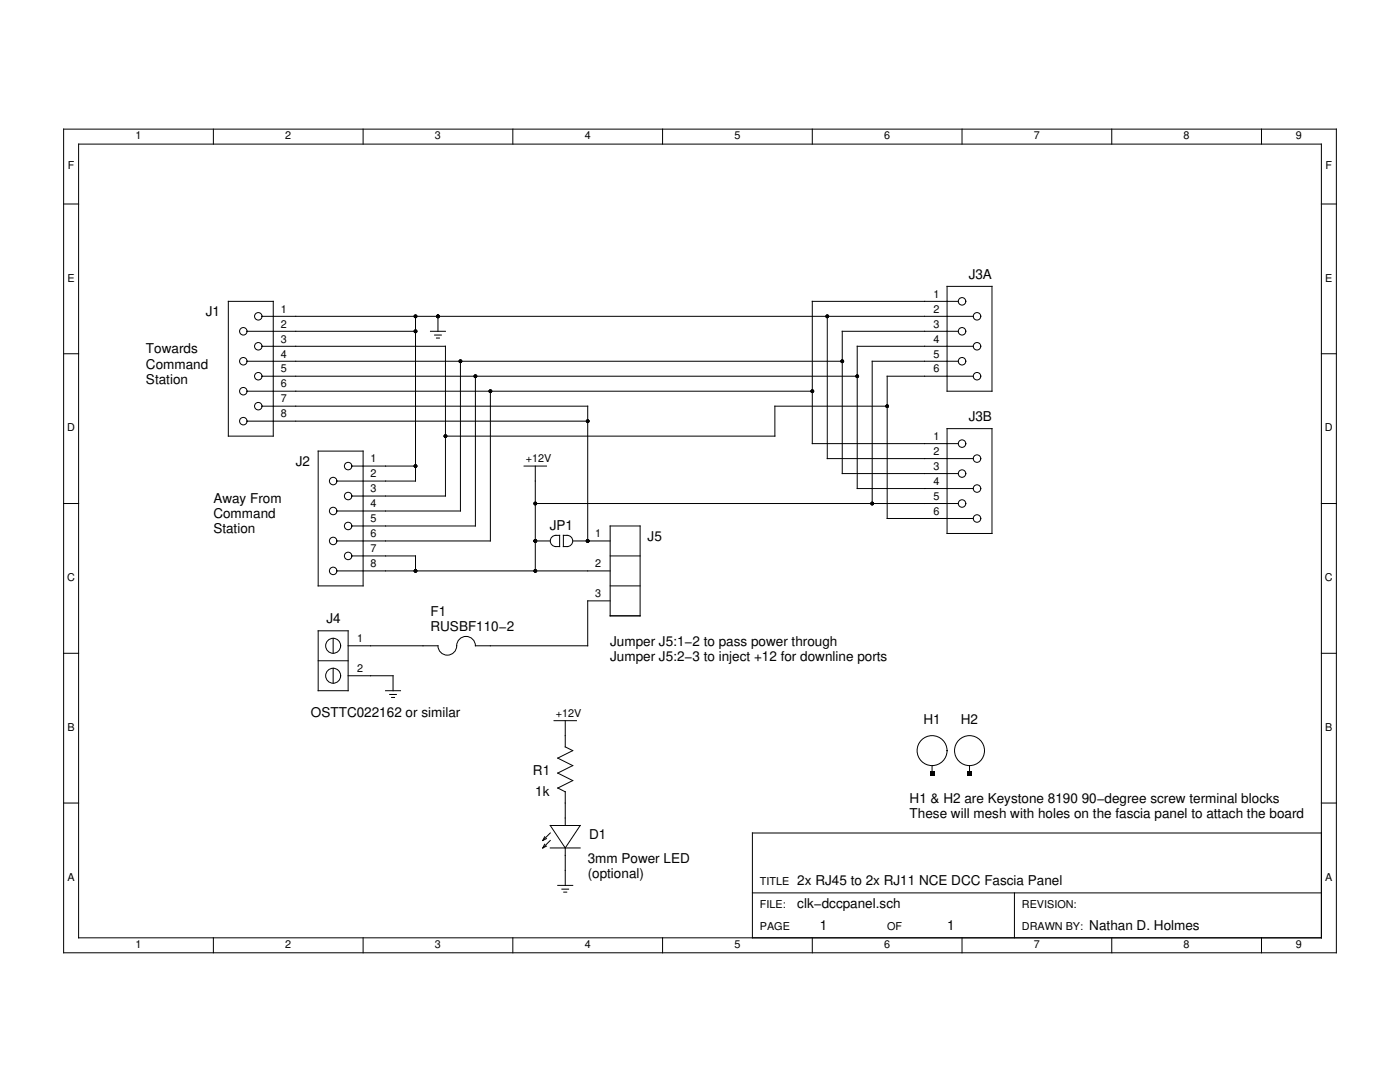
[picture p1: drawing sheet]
<svg xmlns="http://www.w3.org/2000/svg" width="279mm" height="216mm" viewBox="0 0 279 216" stroke-linecap="round" stroke-linejoin="round" font-family="sans-serif">
<g fill="none" stroke="#000" stroke-width=".2">
<path d="M12.7 25.8h254v164.3h-254zM15.7 28.8h248v158.3h-248zM42.6 25.8v3M72.5 25.8v3M102.3 25.8v3M132.2 25.8v3M162.1 25.8v3M192 25.8v3M221.9 25.8v3M251.8 25.8v3M12.7 40.7h3M189 57.1h9v21h-9z"/>
<path d="M263.7 40.7h3M12.7 70.6h3M45.6 60.1h8.9v26.9h-8.9zM49.3 66.1h33.6M49.3 72.1h118.8M49.3 78.1h112.8M52.3 63.1h141.9M52.3 69.1h36.6v29.9h-18.7M52.3 75.1h118.8M82.9 63.1v32.9h-15.7M85.9 66.1h3M86.7 66.9h1.4"/>
<path d="M87.1 67.5h.6M87.4 63.1v3M91.9 72.1v29.9h-24.7M94.9 75.1v29.9h-24.7M97.9 78.1v29.8h-30.7M165.1 63.1v28.4h29.1M191.2 66.1h-23.1v28.4h23.1M191.2 72.1h-17.1v28.4M191.2 60.1h-29.1v28.4h29.1M194.2 75.1h-17.1v28.4h17.1M194.2 69.1h-23.1v28.4h23.1M263.7 70.6h3"/>
<path d="M49.3 84h68M52.3 81h65v26.9M63.5 90h9v26.9h-9zM70.2 93h12.7M104.6 93h4.5M106.8 93v20.9M177.1 81h-22.5v6h-65.7M189 85.5h9v20.9h-9zM12.7 100.5h3M67.2 113.9h54.6M70.2 110.9h12.7v3M106.8 107.9h3"/>
<path d="M106.8 100.5h84.4M110.3 107l.6-.2h.8v2.3a1.3 1.3 0 0 1-1.4-.2 1.3 1.3 0 0 1-.4-1.3zM112.4 106.8a1.3 1.3 0 0 1 1.4 .2 1.3 1.3 0 0 1 .4 1.3 1.39 1.39 0 0 1-1.8 .8zM114.3 107.9h7.5M121.8 119.9h-4.5v9h-22.4a1.87 1.87 0 0 0-1.9-1.9 1.87 1.87 0 0 0-1.9 1.9 1.87 1.87 0 0 1-1.8 1.8 1.87 1.87 0 0 1-1.9-1.8h-17.9M121.8 105h5.9v17.9h-5.9zM121.8 110.9h5.9M121.8 116.9h5.9M263.7 100.5h3M12.7 130.4h3M63.5 125.9h6v11.9h-6zM63.5 131.8h6"/>
<path d="M66.5 127.4v3M66.5 133.3v3M69.5 134.8h8.9v3M76.9 137.8h3M77.8 138.6h1.3M78.1 139.2h.6M263.7 130.4h3M110.6 143.8h4.4M111.3 157.2l1.5 .8M112.8 143.8v5.2l1.5 .8-3 1.5 3 1.5-3 1.5 3 1.5-3 1.4M112.8 158v6.7M186 152.8v1.5"/>
<path d="M193.5 152.8v1.5M12.7 160.2h3M108.7 168.5l-.4 .7M108.7 167l-.4 .7M109.1 168.8l-.8 .4M109.1 167.3l-.8 .4M109.8 164.7h6l-3 4.5zM109.8 169.2h6M109.8 166.2l-1.5 1.5M109.8 167.7l-1.5 1.5M111.3 176.7h3M112.1 177.4h1.4"/>
<path d="M112.5 178h.6M112.8 169.2v7.5M150.2 178.2h113.5M202.5 178.2v8.9M263.7 166.2h-113.5v20.9M263.7 160.2h3M42.6 187.1v3M72.5 187.1v3M102.3 187.1v3M132.2 187.1v3M162.1 187.1v3M192 187.1v3"/>
<path d="M221.9 187.1v3M251.8 187.1v3"/>
<circle cx="48.6" cy="66.1" r=".75"/>
<circle cx="48.6" cy="72.1" r=".75"/>
<circle cx="48.6" cy="78.1" r=".75"/>
<circle cx="51.5" cy="75.1" r=".75"/>
<circle cx="51.5" cy="69.1" r=".75"/>
<circle cx="51.5" cy="63.1" r=".75"/>
<circle cx="192" cy="66.1" r=".75"/>
<circle cx="192" cy="72.1" r=".75"/>
<circle cx="192" cy="60.1" r=".75"/>
<circle cx="195" cy="75.1" r=".75"/>
<circle cx="195" cy="69.1" r=".75"/>
<circle cx="195" cy="63.1" r=".75"/>
<circle cx="48.6" cy="84" r=".75"/>
<circle cx="51.5" cy="81" r=".75"/>
<circle cx="66.5" cy="96" r=".75"/>
<circle cx="69.5" cy="99" r=".75"/>
<circle cx="69.5" cy="93" r=".75"/>
<circle cx="192" cy="94.5" r=".75"/>
<circle cx="192" cy="88.5" r=".75"/>
<circle cx="195" cy="97.5" r=".75"/>
<circle cx="195" cy="91.5" r=".75"/>
<circle cx="66.5" cy="102" r=".75"/>
<circle cx="66.5" cy="107.9" r=".75"/>
<circle cx="66.5" cy="113.9" r=".75"/>
<circle cx="69.5" cy="105" r=".75"/>
<circle cx="69.5" cy="110.9" r=".75"/>
<circle cx="192" cy="100.5" r=".75"/>
<circle cx="195" cy="103.5" r=".75"/>
<circle cx="66.5" cy="134.8" r="1.49"/>
<circle cx="66.5" cy="128.9" r="1.49"/>
<circle cx="186" cy="149.8" r="2.99"/>
<circle cx="193.5" cy="149.8" r="2.99"/>
</g>
<g fill="#000">
<path d="M185.6 153.8h.9v.9h-.9zM193 153.8h.9v.9h-.9z"/>
<circle cx="82.9" cy="66.1" r=".37"/>
<circle cx="82.9" cy="63.1" r=".37"/>
<circle cx="87.4" cy="63.1" r=".37"/>
<circle cx="91.9" cy="72.1" r=".37"/>
<circle cx="94.9" cy="75.1" r=".37"/>
<circle cx="97.9" cy="78.1" r=".37"/>
<circle cx="162.1" cy="78.1" r=".37"/>
<circle cx="165.1" cy="63.1" r=".37"/>
<circle cx="168.1" cy="72.1" r=".37"/>
<circle cx="171.1" cy="75.1" r=".37"/>
<circle cx="82.9" cy="93" r=".37"/>
<circle cx="88.9" cy="87" r=".37"/>
<circle cx="117.3" cy="84" r=".37"/>
<circle cx="177.1" cy="81" r=".37"/>
<circle cx="82.9" cy="113.9" r=".37"/>
<circle cx="106.8" cy="107.9" r=".37"/>
<circle cx="106.8" cy="113.9" r=".37"/>
<circle cx="106.8" cy="100.5" r=".37"/>
<circle cx="117.3" cy="107.9" r=".37"/>
<circle cx="174.1" cy="100.5" r=".37"/>
</g>
<g font-size="2.7">
<text x="193.3" y="55.6">J3A</text>
<text x="41.1" y="63.1">J1</text>
<text x="29.1" y="70.5">Towards</text>
<text x="29.1" y="73.5">Command</text>
<text x="29.1" y="76.6">Station</text>
<text x="193.3" y="84">J3B</text>
<text x="59" y="93">J2</text>
<text x="42.6" y="100.4">Away From</text>
<text x="42.6" y="103.4">Command</text>
<text x="42.6" y="106.4">Station</text>
<text x="109.7" y="105.7">JP1</text>
<text x="129.2" y="107.9">J5</text>
<text x="65.1" y="124.4">J4</text>
<text x="85.9" y="122.9">F1</text>
<text x="85.9" y="125.9">RUSBF110−2</text>
<text x="121.8" y="128.8">Jumper J5:1−2 to pass power through</text>
<text x="121.8" y="131.8">Jumper J5:2−3 to inject +12 for downline ports</text>
<text x="62.1" y="143.1">OSTTC022162 or similar</text>
<text x="184.3" y="144.5">H1</text>
<text x="191.8" y="144.5">H2</text>
<text x="106.4" y="154.7">R1</text>
<text x="106.8" y="158.7">1k</text>
<text x="181.5" y="160.2">H1 &amp; H2 are Keystone 8190 90−degree screw terminal blocks</text>
<text x="117.6" y="167.4">D1</text>
<text x="181.5" y="163.2">These will mesh with holes on the fascia panel to attach the board</text>
<text x="117.3" y="172.2">3mm Power LED</text>
<text x="117.3" y="175.2">(optional)</text>
<text x="159.1" y="176.7">2x RJ45 to 2x RJ11 NCE DCC Fascia Panel</text>
<text x="159.1" y="181.2">clk−dccpanel.sch</text>
<text x="163.6" y="185.6">1</text>
<text x="189" y="185.6">1</text>
<text x="217.4" y="185.6">Nathan D. Holmes</text>
</g>
<g font-size="2.2">
<text x="27" y="27.8">1</text>
<text x="56.9" y="27.8">2</text>
<text x="86.8" y="27.8">3</text>
<text x="116.7" y="27.8">4</text>
<text x="146.6" y="27.8">5</text>
<text x="176.5" y="27.8">6</text>
<text x="206.3" y="27.8">7</text>
<text x="236.2" y="27.8">8</text>
<text x="258.6" y="27.8">9</text>
<text x="13.5" y="33.8">F</text>
<text x="264.5" y="33.8">F</text>
<text x="13.5" y="56.2">E</text>
<text x="186.3" y="59.4">1</text>
<text x="264.5" y="56.2">E</text>
<text x="56" y="62.4">1</text>
<text x="56" y="65.4">2</text>
<text x="186.3" y="62.4">2</text>
<text x="186.3" y="65.4">3</text>
<text x="56" y="68.3">3</text>
<text x="56" y="71.3">4</text>
<text x="186.3" y="68.3">4</text>
<text x="186.3" y="71.3">5</text>
<text x="56" y="74.3">5</text>
<text x="56" y="77.3">6</text>
<text x="186.3" y="74.3">6</text>
<text x="56" y="80.3">7</text>
<text x="56" y="83.3">8</text>
<text x="13.4" y="86.1">D</text>
<text x="186.3" y="87.8">1</text>
<text x="264.4" y="86.1">D</text>
<text x="74" y="92.3">1</text>
<text x="74" y="95.2">2</text>
<text x="105" y="92.3">+12V</text>
<text x="186.3" y="90.8">2</text>
<text x="186.3" y="93.7">3</text>
<text x="74" y="98.2">3</text>
<text x="74" y="101.2">4</text>
<text x="186.3" y="96.7">4</text>
<text x="186.3" y="99.7">5</text>
<text x="74" y="104.2">5</text>
<text x="74" y="107.2">6</text>
<text x="118.8" y="107.2">1</text>
<text x="186.3" y="102.7">6</text>
<text x="74" y="110.2">7</text>
<text x="74" y="113.2">8</text>
<text x="118.8" y="113.2">2</text>
<text x="13.4" y="116">C</text>
<text x="118.8" y="119.1">3</text>
<text x="264.4" y="116">C</text>
<text x="71.3" y="128.1">1</text>
<text x="71.3" y="134.1">2</text>
<text x="110.9" y="143.1">+12V</text>
<text x="13.5" y="145.9">B</text>
<text x="264.5" y="145.9">B</text>
<text x="13.5" y="175.7">A</text>
<text x="151.7" y="176.7">TITLE</text>
<text x="264.5" y="175.7">A</text>
<text x="151.7" y="181.2">FILE:</text>
<text x="151.7" y="185.6">PAGE</text>
<text x="177.1" y="185.6">OF</text>
<text x="203.9" y="181.2">REVISION:</text>
<text x="203.9" y="185.6">DRAWN BY:</text>
<text x="27" y="189.2">1</text>
<text x="56.9" y="189.2">2</text>
<text x="86.8" y="189.2">3</text>
<text x="116.7" y="189.2">4</text>
<text x="146.6" y="189.2">5</text>
<text x="176.5" y="189.2">6</text>
<text x="206.3" y="189.2">7</text>
<text x="236.2" y="189.2">8</text>
<text x="258.6" y="189.2">9</text>
</g>
</svg>
